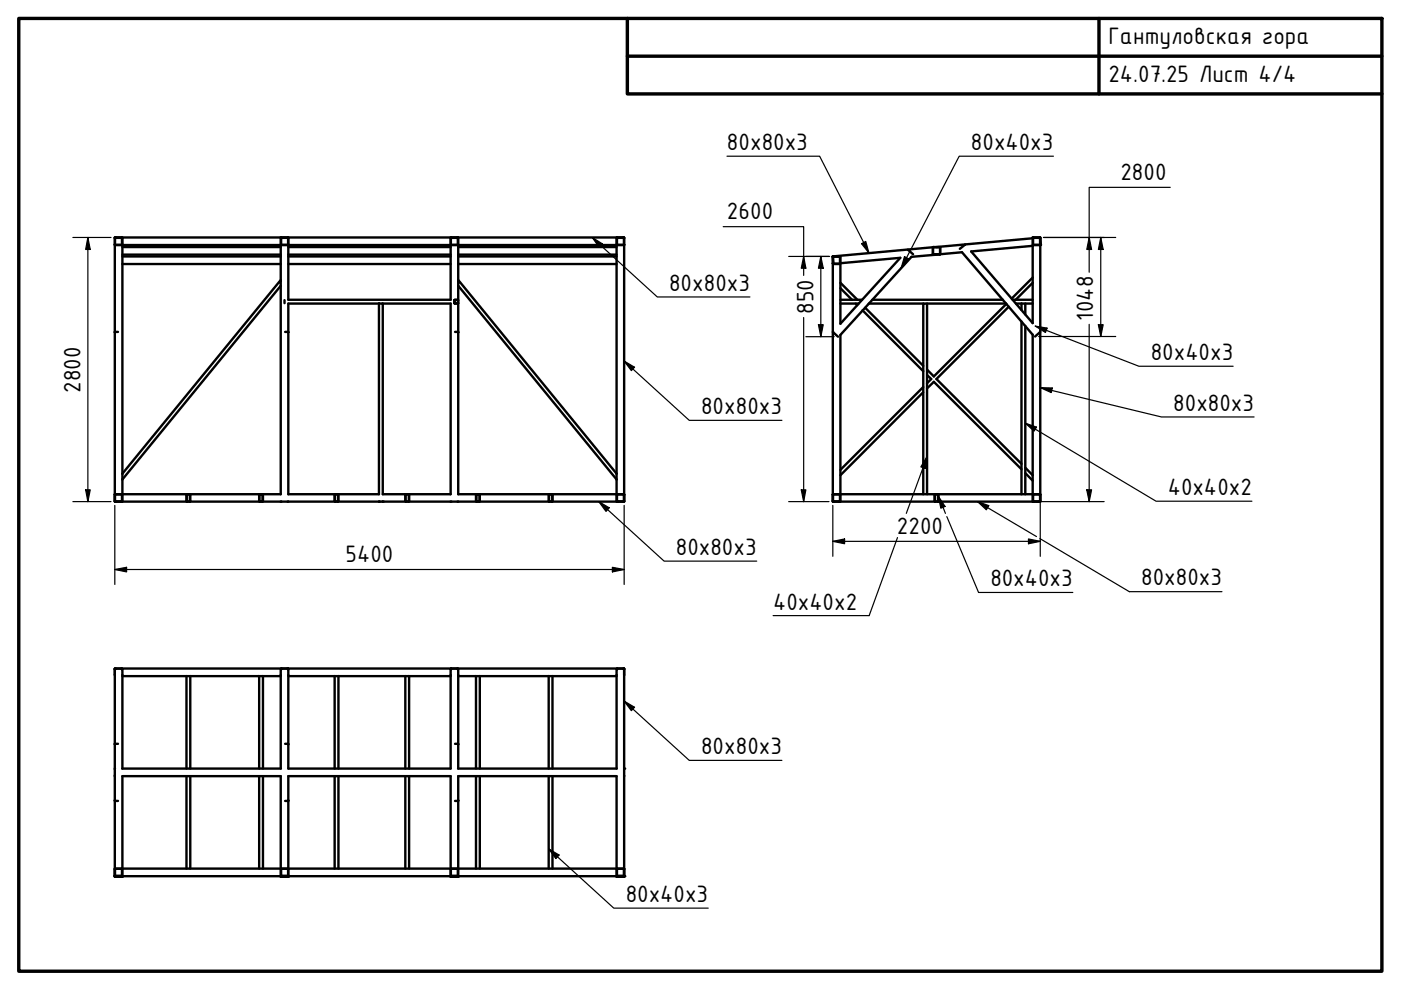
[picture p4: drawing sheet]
<svg xmlns="http://www.w3.org/2000/svg" width="297mm" height="210mm" viewBox="0 0 297 210" stroke-linecap="round" stroke-linejoin="round" font-family="sans-serif">
<!-- layer: Visible (ISO) -->
<g fill="none" stroke="#000" stroke-width=".51">
<path d="M24.3 51.8l.1 .2h1.5l.1-.2M24.3 50.3h108v56.1h-108zM24.4 50.4h1.5l-.1 1.5h-1.4zM24.5 50.3l-.2 .2M25.8 50.3l.2 .2v1.4M26 54.4h33.5M26 56h33.5M26 54h33.5M26 52.4h33.5M59.5 51.8l.1 .2h1.5v-.2M59.5 59.4v-7.4h-33.5v48.4M59.6 50.4h1.5v1.5h-1.5z"/>
<path d="M59.6 50.3l-.1 .2v1.4M61 50.3l.1 .1v1.5M61.1 52h34.4v11.6h-34.4zM61.1 54.4h34.4M61.1 56h34.4M61.1 54h34.4M61.1 52.4h34.4M95.5 51.8l.1 .2h1.5l.1-.2M95.5 50.5v1.4M95.6 50.5l1.5-.1-.1 1.5-1.4-.1M95.6 50.5v1.3M95.7 50.3l-.2 .2"/>
<path d="M97 50.3l.2 .2v1.4M97.2 59.4v-7.4h33.5v48.4M97.2 54.4h33.5M97.2 56h33.5M97.2 54h33.5M97.2 52.4h33.5M130.7 51.8l.1 .2h1.5v-.2M130.8 50.4h1.4l.1 1.5h-1.4zM130.9 50.3l-.2 .2v1.4M132.2 50.3l.1 .2M176.6 54.4l1.5 .1M176.6 55.8h.1"/>
<path d="M176.7 54.4l-.1 1.5M176.7 54.4l-.1 .1 .1 1.4M176.7 54.4h1.4v1.5M176.7 56h1.4M176.7 55.9h1.4M178.1 55.8l-.1 .1M178.2 54.5v14.1l12.7-13.9-12.7 1.1M178.2 60l3.6 3.6M192.5 52.9l1.1 1M197.8 52.5h1.5M197.8 52.5l.1 1.4M197.8 52.4l-21.2 2"/>
<path d="M197.8 52.5v1.4h1.4l.1-1.4M197.9 54h1.3M199.3 52.5l-.1 1.4M199.3 53.9l4.7-.4 14.9 17.5v33.8h-40.7v-33.8l15.1-16.5 5.3-.5M204.6 51.8l-1.1 1M205.9 53.3l13-1.2v16.4zM218.9 51.8v-1.5h1.7l-.1 1.6-1.4 .1M218.9 50.5l-20.4 1.9M218.9 60l-3.6 3.6M218.9 58.9l-4.4 4.4M219 51.9l.1 .1M219.1 50.4h.1"/>
<path d="M219 51.9h.1M219 50.5v1.3M219.1 50.4h1.3M220.5 50.4v.1M220.5 50.4l.1 .1M220.5 50.5v1.4h-1.4M220.6 50.5l.1 1.5h-.1v54.4h-44v-52M25 70.4h-.7M59.5 60.6v44.2h-33.5v-3.1M60.3 63.6v.7M60.5 70.4h.6M80.3 64.4v40.4h-19.2v-40.4h20.1v40.4h14.3v-40.4h-14.3"/>
<path d="M96.4 63.6h.7v.7h-.7zM96.4 64.3h.1M96.4 63.6v.7M96.4 63.6v.1M96.4 63.6h.7M96.4 64.3h.7M96.5 70.4h.7M97 63.6l.1 .1M97.1 64.3h-.1M97.2 60.6v44.2h33.5v-3.1M176.6 70.4l1.1 1M178.2 63.6h4.6"/>
<path d="M178.2 64.4h3.8M178.2 61.1l2.4 2.5M181.4 64.4l.3 .3M182.9 65.8l12.8 12.9M183.4 65.2l12.3 12.4M184.2 64.4h11.5M185 63.6h27.6M196.6 64.4h16.7M196.6 79.5l.8 .9-.8 .9M213.4 64.4l-15.4 15.4-1.4-1.4M213.9 65l-15.4 15.4 18.1 18M214.7 63.6h4.2"/>
<path d="M215.4 64.4h1.2M216.6 64.4h.8v2.2M216.6 64.4v1.3M216.6 68.2v36.6M217.4 64.4h1.5M217.4 69.1v35.7M220.6 70.4l-1.1 .9M195.7 83.2l-17.5 17.6M195.7 82.1l-17.5 17.5M196.6 82.4l1.4-1.4 18.6 18.5M217.4 99.2l1.5 1.6M24.3 106.2l.1 .2"/>
<path d="M24.4 106.2v.1M24.4 104.8v1.4M24.4 104.8l-.1 .1M24.5 104.8l1.3 .1 .1 1.3M24.5 104.8l1.4 .1M25.9 106.2l-1.4 .1M25.9 106.2l-.1 .2M26 100.4v1.3M26 100.4l33.5-41v1.2l-33.5 41.1M26 104.9v1.3M39.5 106.2l.1 .2M39.6 106.2v-1.4l.7 .1v1.3"/>
<path d="M39.6 106.2h.7M39.6 104.8l-.1 1.4M40.2 104.8l.1 1.4M40.3 106.2l-.1 .2M54.9 104.9v1.3M55 104.9h.6l.1 1.3M55.1 104.8l-.2 .1M55.6 104.8l.1 .1M55.7 106.2h-.7l.1 .2M55.7 106.2l-.1 .2M55.8 104.9v1.3M71 104.9v1.3"/>
<path d="M71 104.9h.7v1.3M71.1 104.8l-.1 .1M71.6 104.8l.1 .1M71.7 106.2h-.7l.1 .2M71.7 106.2l-.1 .2M71.8 104.9v1.3M85.9 106.2l.1 .2M86 106.2v.1M86 104.8v1.4M86 104.8l-.1 1.4M86.1 106.3l.6-.1-.1 .2M86.1 104.8l.6 .1"/>
<path d="M86.6 104.8l.1 .1M86.7 104.9v1.3M100.9 104.9v1.3M101 106.2l.1 .2M101 106.2l.1 .1M101 104.8l.7 .1v1.3M101.1 104.8l-.1 1.4M101.1 104.8l-.1 .1M101.6 104.8l.1 1.4M101.7 106.2l-.7 .1M101.7 106.2l-.1 .2M116.3 104.9v1.3"/>
<path d="M116.4 104.9v1.3M116.5 104.8l.6 .1v1.3M116.5 106.3v.1M116.5 104.8l-.1 .1M117 104.8l.1 1.4M117.1 106.2l-.6 .1M117.1 106.2l-.1 .2M130.7 100.4v1.3M130.7 100.4l-33.5-41v1.2l33.5 41.1M130.7 104.9v1.3M130.8 106.2l.1 .2M130.8 106.2l1.4 .1"/>
<path d="M132.2 104.8l-1.4 .1M132.2 104.8l-1.4 .1v1.3M132.2 104.8l.1 1.4M132.2 104.8l.1 .1M132.3 106.2l-.1 .1M132.3 106.2l-.1 .2M176.6 106.2l.1 .2M176.6 106.2l.1 .1M176.7 104.8l-.1 1.4M176.7 104.8l-.1 .1M176.7 104.8l1.4 .1v1.3M176.7 104.8l1.4 .1"/>
<path d="M178.1 106.2l-1.4 .1M178.1 106.2l-.1 .2M178.2 104.9v1.3M195.7 104.8v-40.4h.9v40.4M198.2 104.9v1.3M198.3 104.8l-.1 .1M198.8 106.3l-.6-.1 .1 .2M198.8 104.8l-.6 .1M198.9 104.8v.1M198.9 104.8l.1 1.4M198.9 104.9v1.3M198.9 106.2v.1"/>
<path d="M199 106.2l-.1 .2M217.4 100.3l1.5 1.6M218.9 104.9v1.3M219 104.9v1.3M219.1 104.8l1.5 .1M219.1 104.8l1.4 .1v1.3M219.1 106.3v.1M219.1 104.8l-.1 .1M220.5 106.2l-1.4 .1M220.6 106.2l-.1 .2M24.3 141.9v21.1M24.4 141.8v.2"/>
<path d="M24.4 141.8l-.1 .1M24.5 141.7l-.2 .1M24.5 141.7h107.8v44.2h-.1M24.5 141.7l-.2 .2M25 157.7l-.7 .1M25.8 141.8l.1 .1M25.8 141.7l.2 .1M25.8 141.8l.1 .2M26 141.9v21.1M26 143.4h33.5M39.5 143.4v19.6M40.3 143.4v19.6"/>
<path d="M54.9 143.4v19.6M55.8 143.4v19.6M59.5 141.9v21.1M59.6 141.8v.2M59.6 141.7v.1M59.7 141.8l-.1 .1M60.5 157.7l.6 .1M61 141.7l.1 .1M61 141.8l.1 21.2h34.4l.1-21.1M61.1 141.8v.2M61.1 143.4h34.4M71 143.4v19.6"/>
<path d="M71.8 143.4v19.6M85.9 143.4v19.6M86.7 143.4v19.6M95.6 141.8v.1M95.7 141.8l-.2 .1M95.7 141.7l-.2 .1M96.5 157.7l.7 .1M97 141.8l.1 .1M97 141.7l.1 .1M97 141.8l.1 .2M97.2 141.9v21.1M97.2 143.4h33.5"/>
<path d="M100.9 143.4v19.6M101.7 143.4v19.6M116.3 143.4v19.6M117.1 143.4v19.6M130.7 141.9v21.1M130.8 141.8v.2M130.9 141.7l-.2 .1M130.9 141.8l-.1 .1M132.2 141.7l.1 .1M132.2 141.8l.1 .1M132.3 141.8v.2M24.3 169.7l.7 .1"/>
<path d="M24.4 163l-.1 21.2M25.9 163h33.7M39.5 164.6v19.6M40.3 164.6v19.6M54.9 164.6v19.6M55.8 164.6v19.6M61.1 169.7l-.6 .1M71 164.6v19.6M71.8 164.6v19.6M85.9 164.6v19.6M86.7 164.6v19.6M97.1 163h33.7"/>
<path d="M97.2 169.7l-.7 .1M100.9 164.6v19.6M101.7 164.6v19.6M116.3 164.6v19.6M117.1 164.6v19.6M24.3 185.8h.2M24.3 185.6l.1 .1M24.4 184.3v1.4M24.4 184.2l-.1 .1M24.4 184.2v.1M24.5 185.8v.1M24.5 184.2l1.4 .1"/>
<path d="M24.5 185.9h1.3M24.5 185.8h1.3M25.8 184.2l.1 .1M25.8 185.8v.1M25.8 185.8h.2M25.9 184.3l-.1 1.4h-1.3M25.9 185.6l-.1 .1M26 185.8l-.2 .1M26 184.2v-19.6h33.5v19.6M26 184.3v1.3M26 185.8h33.5M59.5 185.8l.1 .1"/>
<path d="M59.5 185.8h.1M59.5 184.3v1.3M59.6 185.6l.1 .1M59.6 185.9h.1M59.6 185.8h.1M59.6 184.3l.1 1.4M59.6 185.8v.1M59.6 184.2l1.5 .1M59.6 185.9h1.4M59.6 185.8h1.4M59.7 184.2l-.1 .1M61 185.8v.1"/>
<path d="M61 185.8h.1M61 184.2l.1 .1M61.1 184.3v1.4h-1.5M61.1 185.8l-.1 .1M61.1 184.3l-.1 1.4M61.1 184.2v-19.6h34.4v19.6M61.1 185.8h34.4M95.5 185.9h.2M95.5 185.8h.2M95.5 184.3v1.3M95.5 185.8v.1M95.5 185.6l.2 .1"/>
<path d="M95.6 185.9h.1M95.6 185.8h.1M95.6 185.6l1.4 .1M95.7 184.2l-.1 .1 1.4-.1M95.7 185.9h1.3M95.7 185.8h1.3M97 184.2l.1 .1M97 185.9h.1M97.1 185.8h.1M97 185.8h.2M97.1 184.3l-.1 1.4M97.1 185.8v.1"/>
<path d="M97.1 185.6l-.1 .1M97.2 185.8l-.2 .1M97.2 184.2v-19.6h33.5v19.6M97.2 184.3v1.3M97.2 185.8h33.5M130.7 185.8h.2M130.7 185.8l.2 .1M130.7 184.3v1.3M130.8 185.6l.1 .1M130.8 184.3v1.4h1.4M130.9 185.8v.1M130.9 185.9h1.3"/>
<path d="M130.9 185.8h1.3M130.9 184.2l-.1 .1M132.2 185.8v.1M132.2 185.8h.1M132.2 184.2l-1.4 .1M132.2 184.2l.1 .1M132.3 184.3l-.1 1.4M132.3 184.2h-108v1.7h.2M132.3 185.6l-.1 .1"/>
</g>
<g fill="#000">
<circle cx="80.3" cy="106.4" r=".25"/>
<circle cx="81.2" cy="106.4" r=".25"/>
<circle cx="132.3" cy="163" r=".25"/>
<circle cx="24.3" cy="185.8" r=".25"/>
<circle cx="26" cy="185.8" r=".25"/>
<circle cx="59.5" cy="185.8" r=".25"/>
<circle cx="61.1" cy="185.8" r=".25"/>
<circle cx="95.5" cy="185.8" r=".25"/>
<circle cx="97.2" cy="185.8" r=".25"/>
<circle cx="130.7" cy="185.8" r=".25"/>
<circle cx="132.3" cy="185.8" r=".25"/>
</g>
<!-- layer: Border (ISO) -->
<path d="M4 3.9h289v202h-289zM133 3.9v16h160M133 11.9h160M233 3.9v16" fill="none" stroke="#000" stroke-width=".72"/>
<!-- layer: Symbol (ISO) -->
<g fill="none" stroke="#000" stroke-width=".25">
<path d="M154.1 33.1h19.7l10.4 20.6M223.4 33.1h-20l-12.3 23.8M125.6 50.3l2.1 1.4-.7 .7zM125.6 50.3l13.8 12.7h19.6M182.7 51.7l.9-.5 .6 2.5zM191.8 54.4l.9 .5-1.6 2zM132.3 76.6l2.2 1.3-.6 .7zM132.3 76.6l13.8 12.5h19.7M219.5 69.1l2.5 .5-.3 .9zM219.5 69.1l22 8.6h20M196.6 96.8l-.4 2.5-1-.3zM196.6 96.8l-4.4 12.1"/>
<path d="M217.4 89.7l2.4 .9-.6 .8zM217.4 89.7l27.7 16.6h20.3M220.6 82.2l2.5 .1-.2 .9zM220.6 82.2l25.7 6.2h19.6M127 106.4l2.2 1.3-.7 .7zM127 106.4l13.8 12.6h19.6M190.3 114l-6 16.5h-20.4M199 105.3l1.4 2.1-.9 .4zM199 105.3l1.4 3.6M200.7 109.5l6.8 16.1h20M207.3 106.4l2.3 .8-.5 .9zM207.3 106.4l12.5 7.4"/>
<path d="M220.5 114.2l18.9 11.2h19.7M132.3 148.6l2.2 1.4-.6 .7zM132.3 148.6l13.8 12.6h19.7M116.3 180l2.2 1.3-.6 .7zM116.3 180l13.8 12.5h20.1"/>
</g>
<g fill="#000">
<path d="M125.6 50.3l2.1 1.4-.7 .7zM182.7 51.7l.9-.5 .6 2.5zM191.8 54.4l.9 .5-1.6 2zM132.3 76.6l2.2 1.3-.6 .7zM219.5 69.1l2.5 .5-.3 .9zM196.6 96.8l-.4 2.5-1-.3zM217.4 89.7l2.4 .9-.6 .8zM220.6 82.2l2.5 .1-.2 .9zM127 106.4l2.2 1.3-.7 .7zM199 105.3l1.4 2.1-.9 .4zM207.3 106.4l2.3 .8-.5 .9zM132.3 148.6l2.2 1.4-.6 .7z"/>
<path d="M116.3 180l2.2 1.3-.6 .7z"/>
</g>
<!-- layer: Dimension (ISO) -->
<g fill="none" stroke="#000" stroke-width=".25">
<path d="M248.1 39.7h-17.2v18M15.5 50.3h8M18.6 50.3l.5 2.6h-.9zM18.6 50.3v56.1M153.3 48.1h17.1v10.3M167.2 54.4h8.7M170.4 54.4l.5 2.5h-1zM174 54.4l.5 2.5h-1zM174 54.4v17M221.2 50.3h15.4M230.9 50.3l.5 2.6h-1zM233.4 50.3l.5 2.6h-1z"/>
<path d="M233.4 50.3v21M170.4 67.3v39.1M170.9 71.4h6M173.5 68.8h1l-.5 2.6zM220.2 71.3h16.4M230.9 68.8v37.6M232.9 68.8h1l-.5 2.5zM15.5 106.4h8M18.2 103.9h.9l-.5 2.5zM24.3 107.2v16.7M132.3 107.2v16.7M167.2 106.4h8.6"/>
<path d="M169.9 103.9h1l-.5 2.5zM176.6 114.8l2.5-.5v1zM176.6 114.8h44M176.6 107.2v10.8M218.1 114.3l2.5 .5-2.5 .5zM219.8 106.4h14.3M220.6 105.6v12.4M230.4 103.9h1l-.5 2.5zM24.3 120.7l2.5-.4v1zM24.3 120.7h108M129.8 120.3l2.5 .4-2.5 .6z"/>
</g>
<g fill="#000">
<path d="M18.6 50.3l.5 2.6h-.9zM170.4 54.4l.5 2.5h-1zM174 54.4l.5 2.5h-1zM230.9 50.3l.5 2.6h-1zM233.4 50.3l.5 2.6h-1zM173.5 68.8h1l-.5 2.6zM232.9 68.8h1l-.5 2.5zM18.2 103.9h.9l-.5 2.5zM169.9 103.9h1l-.5 2.5zM176.6 114.8l2.5-.5v1zM218.1 114.3l2.5 .5-2.5 .5zM230.4 103.9h1l-.5 2.5z"/>
<path d="M24.3 120.7l2.5-.4v1zM129.8 120.3l2.5 .4-2.5 .6z"/>
</g>
<g font-size="5.4">
<text x="235" y="9.4">Гантуловская гора</text>
<text x="235" y="17.4">24.07.25 Лист 4/4</text>
<text x="154.1" y="31.8">80x80x3</text>
<text x="205.9" y="31.8">80x40x3</text>
<text x="237.5" y="38.2">2800</text>
<text x="154.1" y="46.5">2600</text>
<text x="141.9" y="61.7">80x80x3</text>
<text x="172.5" y="66.5" transform="rotate(-90 172.5 66.5)">850</text>
<text x="231.8" y="68" transform="rotate(-90 231.8 68)">1048</text>
<text x="244" y="76.4">80x40x3</text>
<text x="17.1" y="83.3" transform="rotate(-90 17.1 83.3)">2800</text>
<text x="148.6" y="87.9">80x80x3</text>
<text x="248.8" y="87.1">80x80x3</text>
<text x="247.6" y="105">40x40x2</text>
<text x="190.2" y="113.2">2200</text>
<text x="73.3" y="119.2">5400</text>
<text x="143.3" y="117.7">80x80x3</text>
<text x="210" y="124.3">80x40x3</text>
<text x="241.9" y="124.1">80x80x3</text>
<text x="163.9" y="129.3">40x40x2</text>
<text x="148.6" y="159.9">80x80x3</text>
<text x="132.7" y="191.3">80x40x3</text>
</g>
</svg>
